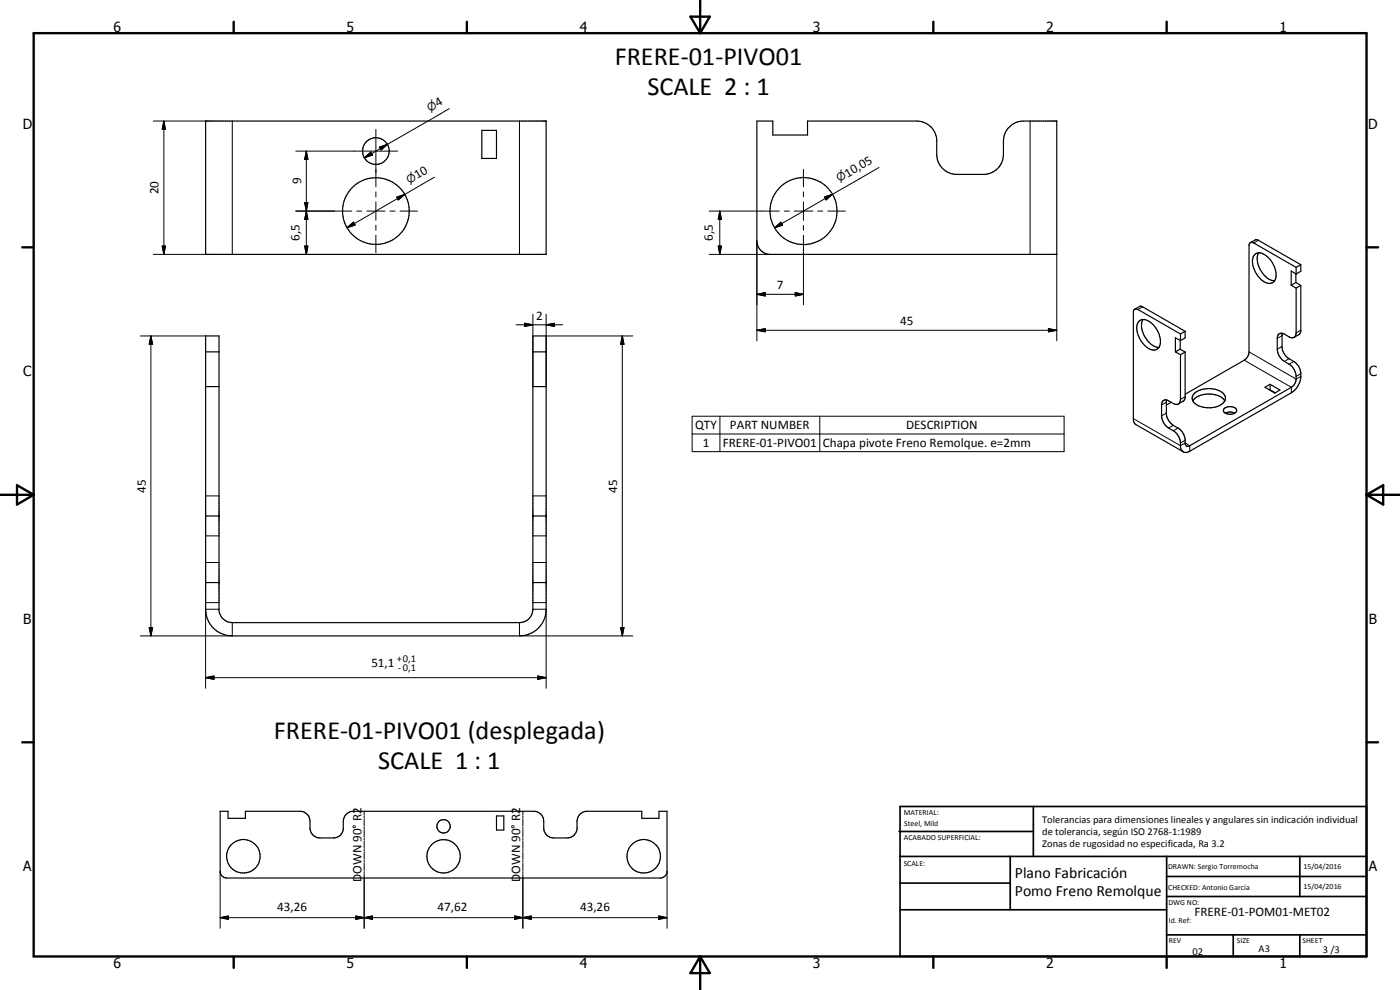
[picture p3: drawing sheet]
<svg xmlns="http://www.w3.org/2000/svg" width="420mm" height="297mm" viewBox="0 0 420 297" stroke-linecap="round" stroke-linejoin="round" font-family="sans-serif">
<g fill="none" stroke="#000" stroke-width=".35">
<path d="M61.7 36.3h102.2v40h-102.2zM144.6 39.1h4.4v8.4h-4.4zM227.1 36.3h4.8v4.2h10.4v-4.2h32.9a6.1 6.1 0 0 1 5.9 5.4v4.7a6.1 6.1 0 0 0 5.4 5.9h9.2a6.1 6.1 0 0 0 5.4-5.9v-4.1a6.1 6.1 0 0 1 6.1-6h9.9v40h-86.4a4.2 4.2 0 0 1-3.6-3.5zM375.2 72.8l1.6-.9 .7 .1 12.9 7.4M376.5 76.5a2.55 2.55 0 0 1 3.7 .4 7.1 7.1 0 0 1 2.5 7 2.38 2.38 0 0 1-4 .1 6.6 6.6 0 0 1-2.4-7.3zM377.7 75.9a6.8 6.8 0 0 0 3 7.8l1.9 .5M390.4 79.4v2l-1.4 .8M390.4 79.4l-1.4 .8M340.5 92.8l1.6-.9 .8 .2 12.8 7.3M342 96.2a3.6 3.6 0 0 1 4.5 1.8 5.7 5.7 0 0 1 1.2 6.4 2.87 2.87 0 0 1-4.1-.7 6.5 6.5 0 0 1-2-7zM343 95.9a6.7 6.7 0 0 0 3 7.8l.7 .4 1.1 .1M355.7 99.4v2l-1.4 .8"/>
<path d="M355.7 99.4l-1.4 .8M384.8 100v4.3a4.6 4.6 0 0 0 2.1 3.3l1.4 .9a4.5 4.5 0 0 1 2.1 3.3v1.5a6.7 6.7 0 0 1-2.8 4.6l-30.5 17.5a1.68 1.68 0 0 1-1.8 .3 1.68 1.68 0 0 1-1-1.6 5.4 5.4 0 0 0-3.8-5.8 4.8 4.8 0 0 1-1.9-3.5v-3.3a1.29 1.29 0 0 1 .6-1.4 1.29 1.29 0 0 1 1.5 .2 3.5 3.5 0 0 0 2.5 1.1l.8-.5 .3-1.1v-13.4M387.5 85.6l1.5 .8M388.9 82.2v2.6M388.9 84.8l1.5 .8M388.9 84.8l-1.4 .8M389 86.4v13.5l-.2 .8-.4 .5M389 80.2v2M389 80.2l-12.8-7.3-.6-.2-.6 .3-.1 .4v32.2a3.2 3.2 0 0 1-1.5 2.5l-17.7 10.2M389 82.2l-1.5-.9v4.3M390.4 85.6v13.8l-.4 .9-1.6 .9M390.4 85.6l-1.4 .8"/>
<path d="M61.7 100.8h4v82.5a4.1 4.1 0 0 0 4 3.5h86.2a4 4 0 0 0 4-4v-82h4v82a7.9 7.9 0 0 1-8 8h-86.2a8 8 0 0 1-8-8zM61.7 116h4M61.7 105.6h4M159.9 116h4M159.9 105.6h4M352.8 105.6l1.5 .8M354.2 102.2v2.6M354.2 104.8l1.5 .8M354.2 104.8l-1.4 .8M354.3 100.2v2M354.3 100.2l-12.8-7.3a.85 .85 0 0 0-1.4 .6l.2 33.1 .4 .7 14.4 8.3M354.3 102.2l-1.5-.9v4.3"/>
<path d="M355.7 105.6v13.7l-.5 1-1.6 .9M355.7 105.6l-1.4 .8M358.3 118.2a6.9 6.9 0 0 1 9.2 .3 2.17 2.17 0 0 1-1.5 3.2 7.2 7.2 0 0 1-7.8-1.1 1.86 1.86 0 0 1 .1-2.4zM379.6 116.2l1.6-.9 2.9 1.7-1.5 .9zM381.2 117h-.2M381.2 115.3v1.7M381.2 117l1.5 .9M388.4 101.2h-1.3l-1.6-1a1.33 1.33 0 0 0-1.6-.1 1.33 1.33 0 0 0-.6 1.4v3.3a4.5 4.5 0 0 0 2.2 3.7l1.4 .8a4.4 4.4 0 0 1 .9 6.7l-30.7 17.7a.83 .83 0 0 1-.9 .2 .83 .83 0 0 1-.5-.7v-1.4a4.9 4.9 0 0 0-2.1-3.4l-1.5-.8a4.9 4.9 0 0 1-2.1-3.3l.1-4.3M351.5 120.7l-1.5 .8M358 120.3a6.6 6.6 0 0 1 7.8-1.5l1.4 .9 .4 .6M367.5 122.5a2.81 2.81 0 0 1 3.6 .4 1.33 1.33 0 0 1-1.8 1.4 1.91 1.91 0 0 1-2.2-1.2zM367.7 124a3 3 0 0 1 2.8 0"/>
<path d="M61.7 154.8h4M159.9 154.8h4M61.7 174.8h4M159.9 174.8h4M66.1 243.4h2.3v2.1h5.2v-2.1h16.4a3 3 0 0 1 3 3v2.4a3 3 0 0 0 3 2.6h4a2.93 2.93 0 0 0 3-2.6v-2.4a3 3 0 0 1 3-3h54.2a3 3 0 0 1 3 3v2a3 3 0 0 0 3 3h4a3 3 0 0 0 3-2.6v-2.4a3 3 0 0 1 3-3h16.4v2.1h5.2v-2.1h2.4v18.4a2.2 2.2 0 0 1-2 1.6h-130.5l-1.2-.7-.4-.9zM149 244.8h2.2v4.2h-2.2z"/>
<circle cx="112.8" cy="45.3" r="4"/>
<circle cx="112.8" cy="63.3" r="10"/>
<circle cx="241.2" cy="63.3" r="10.1"/>
<circle cx="73" cy="256.9" r="5"/>
<circle cx="133.1" cy="256.9" r="5"/>
<circle cx="133.1" cy="247.9" r="2.01"/>
<circle cx="193.2" cy="256.9" r="5"/>
</g>
<g fill="none" stroke="#000" stroke-width=".3">
<path d="M46 36.3h15.7M49.2 36.3l.4 2.5h-.9zM49.2 36.3v40M69.7 36.3v40M112.8 38.8v17.2M134.8 32.6l-18.5 10.7M155.9 36.3v40M309.1 36.3v40M88.8 45.3h30.5M91.9 45.3l.5 2.5h-1zM91.9 45.3v31M109.3 47.3l2-1.7 .5 .9z"/>
<path d="M112.8 57.6v1.5M113.9 44.2l2.4-.9-1.9 1.7zM116.3 43.3l-7 4M119.1 59.1l2.4-.8-2 1.7zM121.5 58.3l-17.3 10M130.4 53.2l-8.9 5.1M241.1 50.8v5.2M241.1 57.6v1.5M247.4 59.1l2.4-.8-1.9 1.7zM249.8 58.3l-17.4 10.1M263.8 50.2l-14 8.1M46 76.3h15.7"/>
<path d="M48.7 73.8h.9l-.4 2.5zM88.8 63.3h16.8M91.4 73.8h1l-.5 2.5zM91.4 60.8h1l-.5 2.5zM91.9 63.3l.5 2.5h-1zM104.2 68.3l1.9-1.7 .5 .9zM107 63.3h1.5M110.1 63.3h5.5M112.8 60.6v5.5M112.8 67.6v1.5M112.8 70.6v5.2M117 63.3h1.6"/>
<path d="M120 63.3h5.3M212.8 76.3h18.4M212.8 63.3h21.1M215.5 73.8h1l-.5 2.5zM216 63.3l.5 2.5h-1zM216 63.3v13M227.1 72.3v30M232.4 68.4l1.9-1.7 .6 .9zM235.4 63.3h1.5M238.4 63.3h5.5M241.1 60.6v5.5M241.1 67.6v1.5"/>
<path d="M241.1 70.6v20.9M245.4 63.3h1.5M248.4 63.3h5.3M317.1 76.3v26M377.6 72.1l-1.4 .8M154.9 97.5h14M157.4 97l2.5 .5-2.5 .5zM159.9 94.3v21.7M163.9 97.5l2.5-.5v1zM163.9 94.3v21.7M227.1 99.1l2.5-.5v1zM227.1 88.3l2.5-.5v1z"/>
<path d="M227.1 99.1h90M227.1 88.3h14M238.7 87.8l2.4 .5-2.4 .5zM314.7 98.6l2.4 .5-2.4 .5zM342.9 92.1l-1.4 .8M390.4 99.1l-1.4 .8M42.1 100.8h19.6M45.3 100.8l.5 2.5h-1zM45.3 100.8v90M163.9 100.8h26M186.8 100.8l.5 2.5h-1zM186.8 100.8v90"/>
<path d="M355.7 119l-1.4 .8M373.4 108.1l14.2 8.1v1.7M374.9 105.6l14.1 8.1 1.4-.8M384.8 100.7l-1.5 .8M384.8 103.9l-1.5 .9M386.9 107.6l-1.4 .9M388.3 108.5l-1.4 .8M390.4 112.1l-1.4 .8M207.7 124.9h111.7v10.6h-111.7zM207.7 130.2h111.7M216.1 124.9v10.6M246 124.9v10.6"/>
<path d="M340.1 125.6l14.2 8.1 1.4-.8 1.4 .8v1.7M350 120.7l-1.4 .8M350 124l-1.4 .8M352.1 127.6l-1.4 .8M353.6 128.4l-1.5 .8M355.7 132.1l-1.4 .8M61.7 148.8h4M159.9 148.8h4M61.7 160.8h4M61.7 168.8h4M159.9 160.8h4M159.9 168.8h4"/>
<path d="M44.8 188.3h1l-.5 2.5zM61.7 180.8h4M65.7 182.8h-4v23.7M69.7 186.8v4h-27.6M155.9 186.8v4h34M159.9 180.8h4M159.9 182.8h4v23.7M186.3 188.3h1l-.5 2.5zM61.7 203.3l2.5-.5v1zM61.7 203.3h102.2M161.4 202.8l2.5 .5-2.5 .5zM109.3 243.4v1.1"/>
<path d="M109.3 244.8v.6M109.3 245.7v2.2M109.3 248.2v.5M109.3 249v2.2M109.3 251.5v.5M109.3 252.3v2.3M109.3 254.8v.6M109.3 255.7v2.2M109.3 258.1v.6M109.3 259v2.2M156.9 243.4v1.1M156.9 244.8v.6"/>
<path d="M156.9 245.7v2.2M156.9 248.2v.5M156.9 249v2.2M156.9 251.5v.5M156.9 252.3v2.3M156.9 254.8v.6M156.9 255.7v2.2M156.9 258.1v.6M156.9 259v2.2M66.1 275.3l2.4-.5v1zM66.1 275.3h134.1M66.1 261.4v17.1"/>
<path d="M106.8 274.8l2.5 .5-2.5 .5zM106.8 274.8l5 1v-1l-5 1zM109.3 275.3l2.5-.5v1zM109.3 261.5v.5M109.3 262.3v16.2M154.4 274.8l2.5 .5-2.5 .5zM154.4 274.8l5 1v-1l-5 1zM156.9 275.3l2.5-.5v1zM156.9 261.5v.5M156.9 262.3v16.2M197.7 274.8l2.5 .5-2.5 .5zM200.2 261.4v17.1"/>
</g>
<g fill="#000">
<circle cx="61.7" cy="154.8" r=".18"/>
<circle cx="65.7" cy="154.8" r=".18"/>
<circle cx="159.9" cy="154.8" r=".18"/>
<circle cx="163.9" cy="154.8" r=".18"/>
</g>
<g fill="none" stroke="#000" stroke-width=".71">
<path d="M10.1 9.9h400v277.1h-400zM70.1 6.5v3.4M140.1 6.5v3.4M207.2 5h5.8l-2.9 4.9zM210.1 0v9.9M280.1 6.5v3.4M350.1 6.5v3.4M6.7 74.2h3.4M410.1 74.2h3.5M.1 148.5h10M5.1 145.6l5 2.9-5 2.9zM410.1 148.5h10"/>
<path d="M410.1 148.5l5-2.9v5.8zM6.7 222.7h3.4M410.1 222.7h3.5M70.1 287v3.4M140.1 287v3.4M210.1 287v10M210.1 287l2.9 5h-5.8zM280.1 287v3.4M350.1 287v3.4"/>
</g>
<g fill="none" stroke="#000" stroke-width=".51">
<path d="M269.8 249.5h40.3M270.1 242h140v45h-140zM270.1 257h140M303.2 257v16M310.1 242v15M350.1 257v30M390.1 257v12M270.1 265h33.1M270.1 273h80M350.1 269h60M350.1 263h60M350.1 280.5h60"/>
<path d="M370.1 280.5v6.5M390.1 280.5v6.5"/>
</g>
<g fill="#000">
<path d="M49.2 36.3l.4 2.5h-.9zM91.9 45.3l.5 2.5h-1zM109.3 47.3l2-1.7 .5 .9zM113.9 44.2l2.4-.9-1.9 1.7zM119.1 59.1l2.4-.8-2 1.7zM247.4 59.1l2.4-.8-1.9 1.7zM48.7 73.8h.9l-.4 2.5zM91.4 73.8h1l-.5 2.5zM91.4 60.8h1l-.5 2.5zM91.9 63.3l.5 2.5h-1zM104.2 68.3l1.9-1.7 .5 .9zM215.5 73.8h1l-.5 2.5z"/>
<path d="M216 63.3l.5 2.5h-1zM232.4 68.4l1.9-1.7 .6 .9zM157.4 97l2.5 .5-2.5 .5zM163.9 97.5l2.5-.5v1zM227.1 99.1l2.5-.5v1zM227.1 88.3l2.5-.5v1zM238.7 87.8l2.4 .5-2.4 .5zM314.7 98.6l2.4 .5-2.4 .5zM45.3 100.8l.5 2.5h-1zM186.8 100.8l.5 2.5h-1zM44.8 188.3h1l-.5 2.5zM186.3 188.3h1l-.5 2.5z"/>
<path d="M61.7 203.3l2.5-.5v1zM161.4 202.8l2.5 .5-2.5 .5zM66.1 275.3l2.4-.5v1zM106.8 274.8l2.5 .5-2.5 .5zM109.3 275.3l2.5-.5v1zM154.4 274.8l2.5 .5-2.5 .5zM156.9 275.3l2.5-.5v1zM197.7 274.8l2.5 .5-2.5 .5z"/>
</g>
<g font-size="7.9">
<text x="184.5" y="19.4">FRERE-01-PIVO01</text>
<text x="194.3" y="28.4">SCALE 2 : 1</text>
<text x="82.2" y="221.7">FRERE-01-PIVO01 (desplegada)</text>
<text x="113.5" y="230.7">SCALE 1 : 1</text>
</g>
<g font-size="4.7">
<text x="304.6" y="263.5">Plano Fabricación</text>
<text x="304.6" y="268.9">Pomo Freno Remolque</text>
</g>
<g font-size="4.2">
<text x="34" y="9.6">6</text>
<text x="104" y="9.6">5</text>
<text x="174" y="9.6">4</text>
<text x="244" y="9.6">3</text>
<text x="314" y="9.6">2</text>
<text x="384" y="9.6">1</text>
<text x="6.8" y="38.7">D</text>
<text x="410.6" y="38.7">D</text>
<text x="7" y="112.9">C</text>
<text x="410.8" y="112.9">C</text>
<text x="7" y="187.1">B</text>
<text x="410.8" y="187.1">B</text>
<text x="7" y="261.4">A</text>
<text x="410.8" y="261.4">A</text>
<text x="34" y="290.4">6</text>
<text x="104" y="290.4">5</text>
<text x="174" y="290.4">4</text>
<text x="244" y="290.4">3</text>
<text x="314" y="290.4">2</text>
<text x="384" y="290.4">1</text>
</g>
<g font-size="3.9">
<text x="131.4" y="32.2" transform="rotate(-30 131.4 32.2)">4</text>
<text x="125.2" y="53.7" transform="rotate(-30 125.2 53.7)">10</text>
<text x="254.3" y="53.3" transform="rotate(-30 254.3 53.3)">10,05</text>
<text x="47.6" y="58.3" transform="rotate(-90 47.6 58.3)">20</text>
<text x="90.4" y="55.3" transform="rotate(-90 90.4 55.3)">9</text>
<text x="89.9" y="72.3" transform="rotate(-90 89.9 72.3)">6,5</text>
<text x="213.9" y="72.3" transform="rotate(-90 213.9 72.3)">6,5</text>
<text x="233.2" y="86.8">7</text>
<text x="160.9" y="96">2</text>
<text x="270.2" y="97.6">45</text>
<text x="208.6" y="128.9">QTY</text>
<text x="219.1" y="128.8">PART NUMBER</text>
<text x="271.9" y="128.9">DESCRIPTION</text>
<text x="210.9" y="134.2">1</text>
<text x="216.9" y="134.2">FRERE-01-PIVO01</text>
<text x="246.9" y="134.2">Chapa pivote Freno Remolque. e=2mm</text>
<text x="43.8" y="147.8" transform="rotate(-90 43.8 147.8)">45</text>
<text x="185.2" y="147.8" transform="rotate(-90 185.2 147.8)">45</text>
<text x="111.5" y="200.2">51,1</text>
<text x="108.5" y="264.6" transform="rotate(-90 108.5 264.6)">DOWN 90° R2</text>
<text x="156.2" y="264.6" transform="rotate(-90 156.2 264.6)">DOWN 90° R2</text>
<text x="83.2" y="273.3">43,26</text>
<text x="131.3" y="273.3">47,62</text>
<text x="174.1" y="273.3">43,26</text>
<text x="358.5" y="275">FRERE-01-POM01-MET02</text>
</g>
<g font-size="3.3">
<text x="129" y="33.6" transform="rotate(-30 129 33.6)">⌀</text>
<text x="122.8" y="55.1" transform="rotate(-30 122.8 55.1)">⌀</text>
<text x="251.9" y="54.7" transform="rotate(-30 251.9 54.7)">⌀</text>
</g>
<g font-size="3.1">
<text x="119.1" y="198.7">+0,1</text>
<text x="119.4" y="201.3">-0,1</text>
<text x="312.7" y="246.8">Tolerancias para dimensiones lineales y angulares sin indicación individual</text>
<text x="312.7" y="250.4">de tolerancia, según ISO 2768-1:1989</text>
<text x="312.7" y="254">Zonas de rugosidad no especificada, Ra 3.2</text>
<text x="357.9" y="286.4">02</text>
<text x="377.7" y="285.6">A3</text>
<text x="397" y="285.9">3 /3</text>
</g>
<g font-size="2.4">
<text x="271.2" y="244.4">MATERIAL:</text>
<text x="271.3" y="252">ACABADO SUPERFICIAL:</text>
<text x="271.4" y="247.9">Steel, Mild</text>
<text x="271.2" y="259.7">SCALE:</text>
<text x="350.6" y="260.8">DRAWN: Sergio Torremocha</text>
<text x="391.2" y="260.6">15/04/2016</text>
<text x="350.6" y="267.1">CHECKED: Antonio García</text>
<text x="391.2" y="266.7">15/04/2016</text>
<text x="350.6" y="271.4">DWG NO:</text>
<text x="350.8" y="276.9">Id. Ref:</text>
<text x="350.8" y="282.8">REV</text>
<text x="371.2" y="282.9">SIZE</text>
<text x="390.9" y="282.9">SHEET</text>
</g>
</svg>
